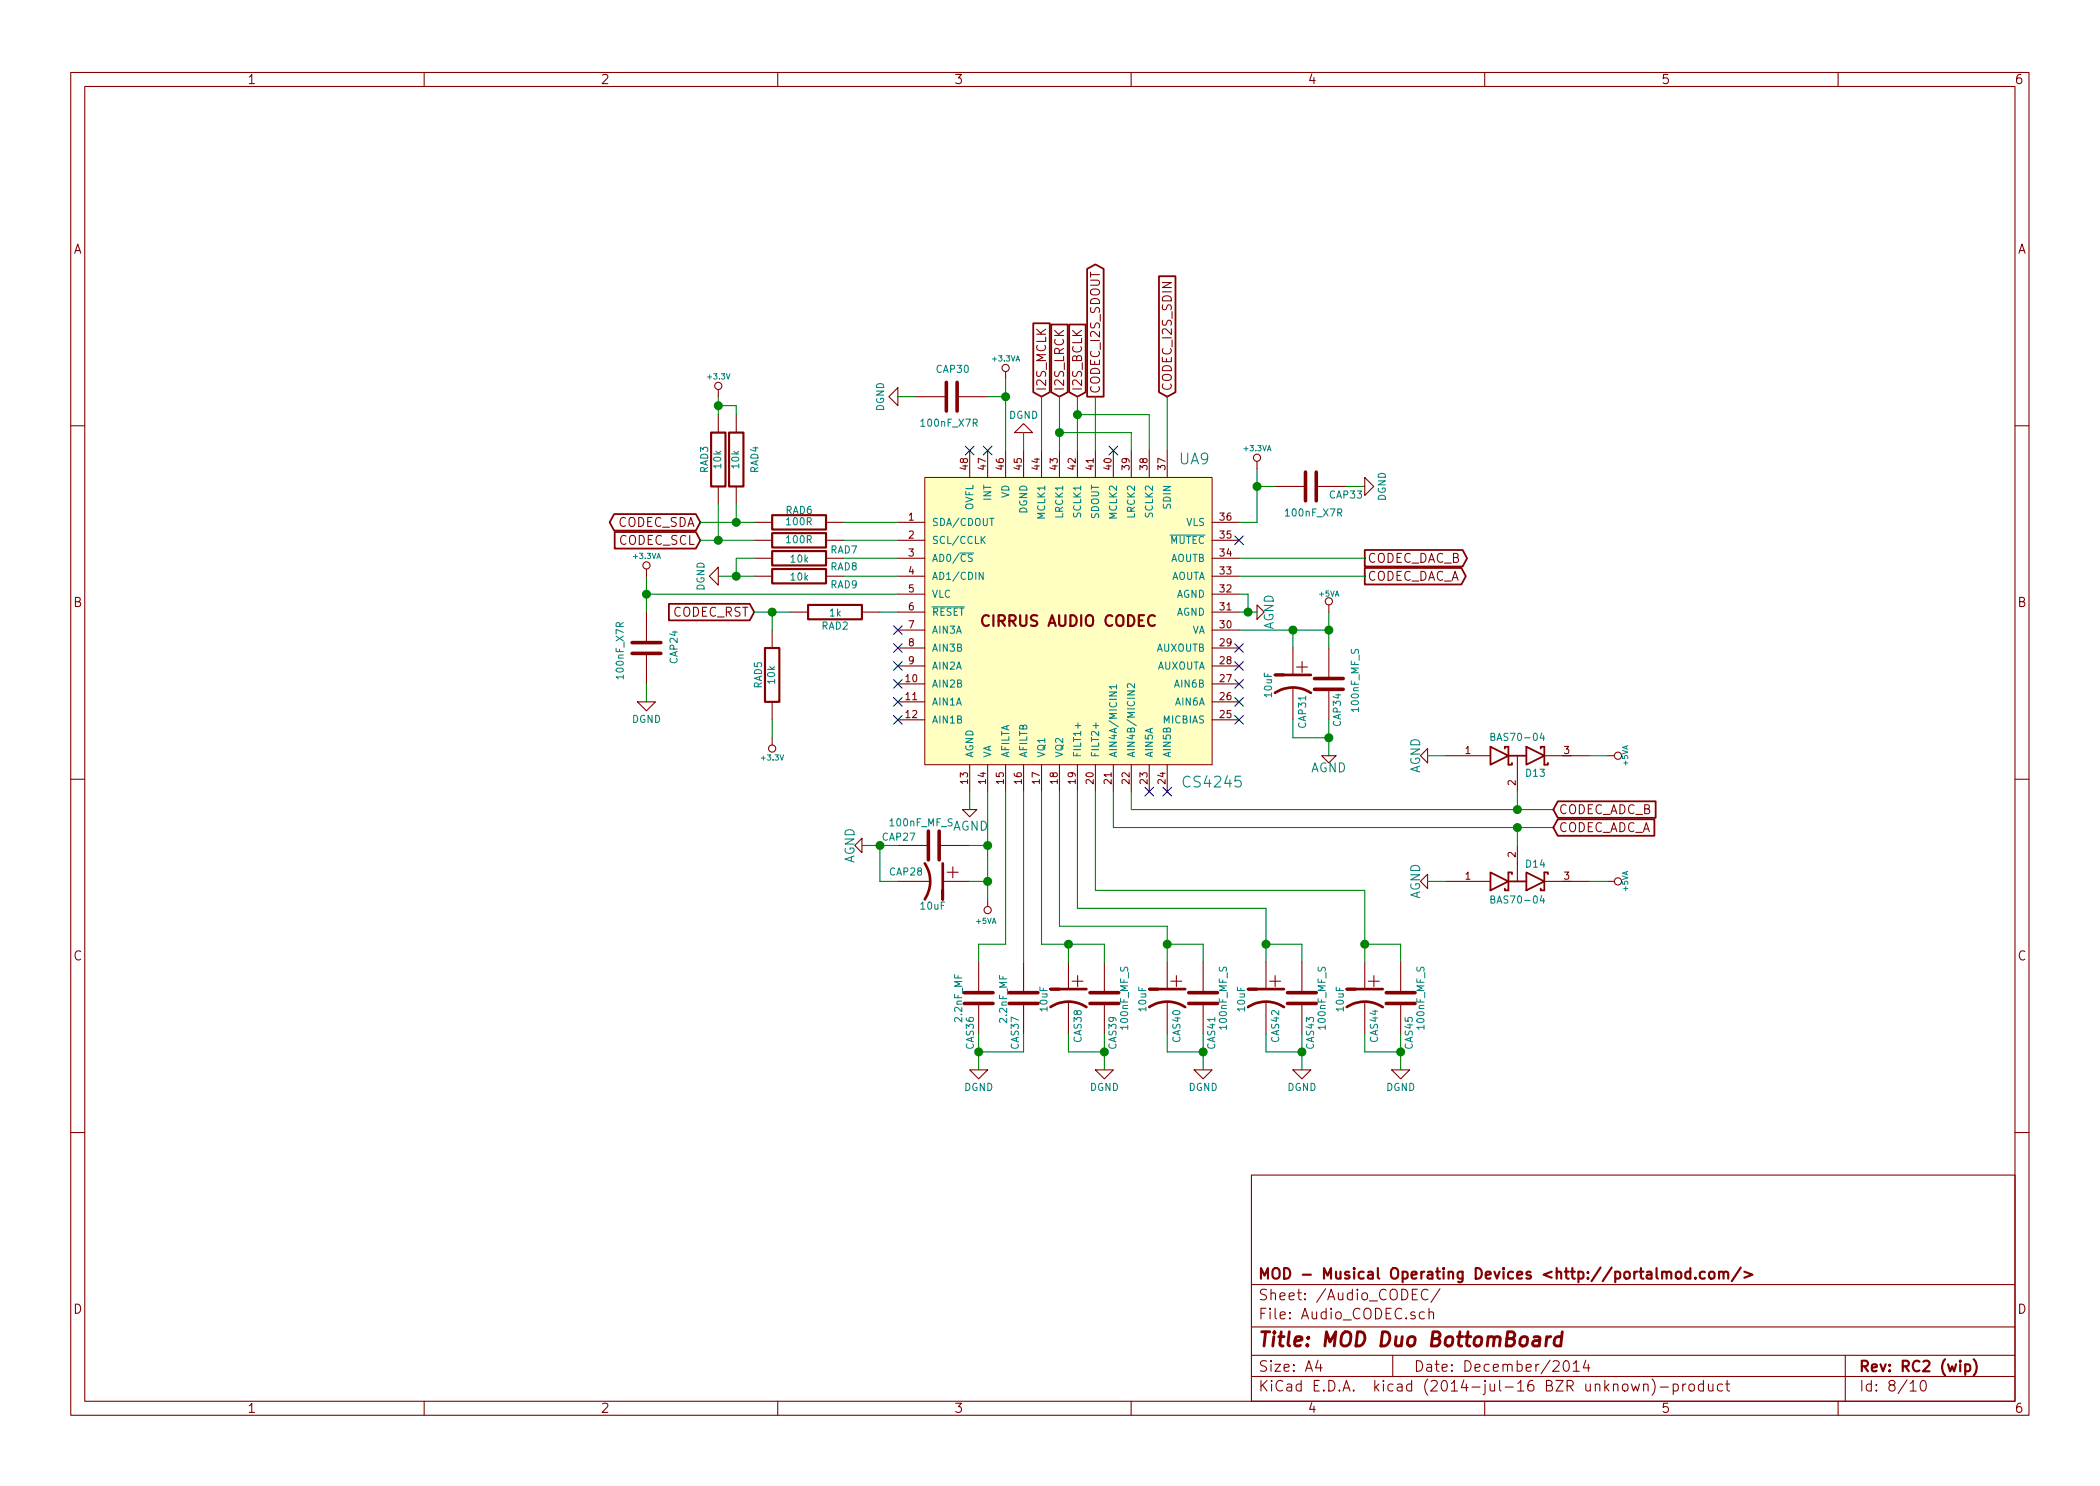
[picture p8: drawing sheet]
EESchema Schematic File Version 2
LIBS:power
LIBS:device
LIBS:transistors
LIBS:conn
LIBS:linear
LIBS:regul
LIBS:cmos4000
LIBS:adc-dac
LIBS:memory
LIBS:xilinx
LIBS:special
LIBS:microcontrollers
LIBS:dsp
LIBS:microchip
LIBS:analog_switches
LIBS:motorola
LIBS:texas
LIBS:intel
LIBS:audio
LIBS:interface
LIBS:digital-audio
LIBS:philips
LIBS:display
LIBS:cypress
LIBS:siliconi
LIBS:opto
LIBS:atmel
LIBS:contrib
LIBS:valves
LIBS:Duo_Audio_HMI_RC1A
LIBS:icnovaa20
LIBS:Duo_BottomBoard_RC1A-cache
EELAYER 25 0
EELAYER END
$Descr A4 11693 8268
encoding utf-8
Sheet 8 10
Title "MOD Duo BottomBoard"
Date "December/2014"
Rev "RC2 (wip)"
Comp "MOD - Musical Operating Devices <http://portalmod.com/>"
Comment1 ""
Comment2 ""
Comment3 ""
Comment4 ""
$EndDescr
$Comp
L CS4245 UA9
U 1 1
P 5950 3450
F 0 "UA9" H 6650 4350 60  0000 C CNN
F 1 "CS4245" H 6750 2550 60  0000 C CNN
F 2 "MOD_Footprints_Lib:LQFP48" H 5950 3450 60  0001 C CNN
F 3 "~" H 5950 3450 60  0000 C CNN
	1    5950 3450
	1    0    0    -1  
$EndComp
$Comp
L C CAP24
U 1 1
P 3600 3600
F 0 "CAP24" V 3450 3500 40  0000 L CNN
F 1 "100nF_X7R" V 3750 3450 40  0000 L CNN
F 2 "MOD_Footprints_Lib:SM0603" H 3638 3450 30  0001 C CNN
F 3 "~" H 3600 3600 60  0000 C CNN
	1    3600 3600
	-1   0    0    1   
$EndComp
Text GLabel 3900 2900 0    50   BiDi ~ 0
CODEC_SDA
Text GLabel 3900 3000 0    50   Input ~ 0
CODEC_SCL
$Comp
L R RAD6
U 1 1
P 4450 2900
F 0 "RAD6" V 4520 2900 40  0000 C CNN
F 1 "100R" V 4457 2901 40  0000 C CNN
F 2 "MOD_Footprints_Lib:SM0603" V 4380 2900 30  0001 C CNN
F 3 "~" H 4450 2900 30  0000 C CNN
	1    4450 2900
	0    -1   -1   0   
$EndComp
$Comp
L R RAD7
U 1 1
P 4450 3000
F 0 "RAD7" V 4400 2750 40  0000 C CNN
F 1 "100R" V 4457 3001 40  0000 C CNN
F 2 "MOD_Footprints_Lib:SM0603" V 4380 3000 30  0001 C CNN
F 3 "~" H 4450 3000 30  0000 C CNN
	1    4450 3000
	0    -1   -1   0   
$EndComp
$Comp
L R RAD4
U 1 1
P 4100 2550
F 0 "RAD4" V 4000 2550 40  0000 C CNN
F 1 "10k" V 4107 2551 40  0000 C CNN
F 2 "MOD_Footprints_Lib:SM0603" V 4030 2550 30  0001 C CNN
F 3 "~" H 4100 2550 30  0000 C CNN
	1    4100 2550
	-1   0    0    1   
$EndComp
$Comp
L R RAD3
U 1 1
P 4000 2550
F 0 "RAD3" V 4080 2550 40  0000 C CNN
F 1 "10k" V 4007 2551 40  0000 C CNN
F 2 "MOD_Footprints_Lib:SM0603" V 3930 2550 30  0001 C CNN
F 3 "~" H 4000 2550 30  0000 C CNN
	1    4000 2550
	-1   0    0    1   
$EndComp
$Comp
L R RAD5
U 1 1
P 4300 3750
F 0 "RAD5" V 4380 3750 40  0000 C CNN
F 1 "10k" V 4307 3751 40  0000 C CNN
F 2 "MOD_Footprints_Lib:SM0603" V 4230 3750 30  0001 C CNN
F 3 "~" H 4300 3750 30  0000 C CNN
	1    4300 3750
	-1   0    0    1   
$EndComp
Wire Wire Line
	4700 2900 5000 2900
Wire Wire Line
	5000 3000 4700 3000
Wire Wire Line
	3900 2900 4200 2900
Wire Wire Line
	3900 3000 4200 3000
Wire Wire Line
	4100 2800 4100 2900
Connection ~ 4100 2900
Wire Wire Line
	4000 2800 4000 3000
Connection ~ 4000 3000
Wire Wire Line
	4000 2200 4000 2300
Wire Wire Line
	4000 2250 4100 2250
Wire Wire Line
	4100 2250 4100 2300
Connection ~ 4000 2250
Wire Wire Line
	4300 4000 4300 4100
Wire Wire Line
	3600 3200 3600 3400
$Comp
L C CAP30
U 1 1
P 5300 2200
F 0 "CAP30" V 5150 2100 40  0000 L CNN
F 1 "100nF_X7R" V 5450 2050 40  0000 L CNN
F 2 "MOD_Footprints_Lib:SM0603" H 5338 2050 30  0001 C CNN
F 3 "~" H 5300 2200 60  0000 C CNN
	1    5300 2200
	0    -1   1    0   
$EndComp
Wire Wire Line
	5000 2200 5100 2200
Wire Wire Line
	5600 2100 5600 2500
Wire Wire Line
	5500 2200 5600 2200
Connection ~ 5600 2200
$Comp
L DGND #PWR0172
U 1 1
P 5000 2200
F 0 "#PWR0172" H 5000 2200 40  0001 C CNN
F 1 "DGND" H 5000 2100 40  0000 C CNN
F 2 "~" H 5000 2200 60  0000 C CNN
F 3 "~" H 5000 2200 60  0000 C CNN
	1    5000 2200
	0    1    1    0   
$EndComp
$Comp
L DGND #PWR0173
U 1 1
P 5700 2400
F 0 "#PWR0173" H 5700 2400 40  0001 C CNN
F 1 "DGND" H 5700 2300 40  0000 C CNN
F 2 "~" H 5700 2400 60  0000 C CNN
F 3 "~" H 5700 2400 60  0000 C CNN
	1    5700 2400
	-1   0    0    1   
$EndComp
Wire Wire Line
	5700 2400 5700 2500
Text GLabel 5800 2200 1    50   Input ~ 0
I2S_MCLK
Text GLabel 5900 2200 1    50   Input ~ 0
I2S_LRCK
Text GLabel 6000 2200 1    50   Input ~ 0
I2S_BCLK
Text GLabel 6100 2200 1    50   Output ~ 0
CODEC_I2S_SDOUT
Text GLabel 6500 2200 1    50   Input ~ 0
CODEC_I2S_SDIN
Wire Wire Line
	6300 2500 6300 2400
Wire Wire Line
	6300 2400 5900 2400
Wire Wire Line
	5900 2200 5900 2500
Wire Wire Line
	6400 2500 6400 2300
Wire Wire Line
	6400 2300 6000 2300
Wire Wire Line
	6000 2200 6000 2500
Wire Wire Line
	6500 2500 6500 2200
Wire Wire Line
	6100 2200 6100 2500
Connection ~ 6000 2300
Connection ~ 5900 2400
$Comp
L DGND #PWR0174
U 1 1
P 3600 3900
F 0 "#PWR0174" H 3600 3900 40  0001 C CNN
F 1 "DGND" H 3600 3800 40  0000 C CNN
F 2 "~" H 3600 3900 60  0000 C CNN
F 3 "~" H 3600 3900 60  0000 C CNN
	1    3600 3900
	1    0    0    -1  
$EndComp
$Comp
L AGND #PWR0175
U 1 1
P 5400 4500
F 0 "#PWR0175" H 5400 4500 40  0001 C CNN
F 1 "AGND" H 5405 4405 50  0000 C CNN
F 2 "~" H 5400 4500 60  0000 C CNN
F 3 "~" H 5400 4500 60  0000 C CNN
	1    5400 4500
	1    0    0    -1  
$EndComp
Wire Wire Line
	5400 4400 5400 4500
$Comp
L AGND #PWR0176
U 1 1
P 7000 3400
F 0 "#PWR0176" H 7000 3400 40  0001 C CNN
F 1 "AGND" H 7000 3330 50  0000 C CNN
F 2 "~" H 7000 3400 60  0000 C CNN
F 3 "~" H 7000 3400 60  0000 C CNN
	1    7000 3400
	0    -1   -1   0   
$EndComp
Wire Wire Line
	6900 3400 7000 3400
Wire Wire Line
	6900 3300 6950 3300
Wire Wire Line
	6950 3300 6950 3400
Connection ~ 6950 3400
$Comp
L C CAP33
U 1 1
P 7300 2700
F 0 "CAP33" V 7350 2800 40  0000 L CNN
F 1 "100nF_X7R" V 7450 2550 40  0000 L CNN
F 2 "MOD_Footprints_Lib:SM0603" H 7338 2550 30  0001 C CNN
F 3 "~" H 7300 2700 60  0000 C CNN
	1    7300 2700
	0    1    1    0   
$EndComp
Wire Wire Line
	7500 2700 7600 2700
Wire Wire Line
	7000 2700 7100 2700
Connection ~ 7000 2700
$Comp
L DGND #PWR0177
U 1 1
P 7600 2700
F 0 "#PWR0177" H 7600 2700 40  0001 C CNN
F 1 "DGND" H 7600 2600 40  0000 C CNN
F 2 "~" H 7600 2700 60  0000 C CNN
F 3 "~" H 7600 2700 60  0000 C CNN
	1    7600 2700
	0    -1   1    0   
$EndComp
Wire Wire Line
	7000 2900 6900 2900
Wire Wire Line
	7000 2600 7000 2900
$Comp
L CP1 CAP28
U 1 1
P 5200 4900
F 0 "CAP28" V 5150 4650 40  0000 L CNN
F 1 "10uF" V 5340 4820 40  0000 L CNN
F 2 "MOD_Footprints_Lib:Capacitor5x11RM2" H 5200 4900 60  0001 C CNN
F 3 "~" H 5200 4900 60  0000 C CNN
	1    5200 4900
	0    1    1    0   
$EndComp
$Comp
L C CAP27
U 1 1
P 5200 4700
F 0 "CAP27" V 5250 4800 40  0000 L CNN
F 1 "100nF_MF_S" V 5330 4590 40  0000 L CNN
F 2 "MOD_Footprints_Lib:CapacitorMetalFilm_7.2x2.5MM_P5MM" H 5238 4550 30  0001 C CNN
F 3 "~" H 5200 4700 60  0000 C CNN
	1    5200 4700
	0    -1   -1   0   
$EndComp
Wire Wire Line
	4800 4700 5000 4700
Wire Wire Line
	4900 4700 4900 4900
Wire Wire Line
	4900 4900 5000 4900
Connection ~ 4900 4700
Wire Wire Line
	5500 4900 5400 4900
Wire Wire Line
	5400 4700 5500 4700
Connection ~ 5500 4700
Connection ~ 5500 4900
$Comp
L +5VA #PWR0178
U 1 1
P 5500 5000
F 0 "#PWR0178" H 5500 5130 20  0001 C CNN
F 1 "+5VA" H 5510 5120 30  0000 C CNN
F 2 "~" H 5500 5000 60  0000 C CNN
F 3 "~" H 5500 5000 60  0000 C CNN
	1    5500 5000
	-1   0    0    1   
$EndComp
Wire Wire Line
	5500 4400 5500 5000
NoConn ~ 6900 3600
NoConn ~ 6900 3700
NoConn ~ 6900 4000
$Comp
L CP1 CAS38
U 1 1
P 5950 5550
F 0 "CAS38" V 5900 5300 40  0000 L CNN
F 1 "10uF" V 6090 5470 40  0000 L CNN
F 2 "MOD_Footprints_Lib:Capacitor5x11RM2" H 5950 5550 60  0001 C CNN
F 3 "~" H 5950 5550 60  0000 C CNN
	1    5950 5550
	-1   0    0    -1  
$EndComp
$Comp
L C CAS39
U 1 1
P 6150 5550
F 0 "CAS39" V 6200 5650 40  0000 L CNN
F 1 "100nF_MF_S" V 6265 5370 40  0000 L CNN
F 2 "MOD_Footprints_Lib:CapacitorMetalFilm_7.2x2.5MM_P5MM" H 6188 5400 30  0001 C CNN
F 3 "~" H 6150 5550 60  0000 C CNN
	1    6150 5550
	1    0    0    1   
$EndComp
Wire Wire Line
	6150 5850 5950 5850
Wire Wire Line
	5950 5850 5950 5750
Connection ~ 6150 5850
$Comp
L DGND #PWR0179
U 1 1
P 6150 5950
F 0 "#PWR0179" H 6150 5950 40  0001 C CNN
F 1 "DGND" H 6150 5850 40  0000 C CNN
F 2 "~" H 6150 5950 60  0000 C CNN
F 3 "~" H 6150 5950 60  0000 C CNN
	1    6150 5950
	1    0    0    -1  
$EndComp
$Comp
L AGND #PWR0180
U 1 1
P 4800 4700
F 0 "#PWR0180" H 4800 4700 40  0001 C CNN
F 1 "AGND" H 4800 4630 50  0000 C CNN
F 2 "~" H 4800 4700 60  0000 C CNN
F 3 "~" H 4800 4700 60  0000 C CNN
	1    4800 4700
	0    1    1    0   
$EndComp
Wire Wire Line
	6150 5750 6150 5950
$Comp
L C CAS36
U 1 1
P 5450 5550
F 0 "CAS36" V 5500 5650 40  0000 L CNN
F 1 "2.2nF_MF" V 5565 5415 40  0000 L CNN
F 2 "MOD_Footprints_Lib:CapacitorMetalFilm_7.2x2.5MM_P5MM" H 5488 5400 30  0001 C CNN
F 3 "~" H 5450 5550 60  0000 C CNN
	1    5450 5550
	-1   0    0    1   
$EndComp
$Comp
L C CAS37
U 1 1
P 5700 5550
F 0 "CAS37" V 5750 5650 40  0000 L CNN
F 1 "2.2nF_MF" V 5815 5420 40  0000 L CNN
F 2 "MOD_Footprints_Lib:CapacitorMetalFilm_7.2x2.5MM_P5MM" H 5738 5400 30  0001 C CNN
F 3 "~" H 5700 5550 60  0000 C CNN
	1    5700 5550
	-1   0    0    1   
$EndComp
$Comp
L DGND #PWR0181
U 1 1
P 5450 5950
F 0 "#PWR0181" H 5450 5950 40  0001 C CNN
F 1 "DGND" H 5450 5850 40  0000 C CNN
F 2 "~" H 5450 5950 60  0000 C CNN
F 3 "~" H 5450 5950 60  0000 C CNN
	1    5450 5950
	-1   0    0    -1  
$EndComp
Wire Wire Line
	5450 5750 5450 5950
Wire Wire Line
	5700 5750 5700 5850
Wire Wire Line
	5700 5850 5450 5850
Connection ~ 5450 5850
$Comp
L CP1 CAS40
U 1 1
P 6500 5550
F 0 "CAS40" V 6450 5300 40  0000 L CNN
F 1 "10uF" V 6640 5470 40  0000 L CNN
F 2 "MOD_Footprints_Lib:Capacitor5x11RM2" H 6500 5550 60  0001 C CNN
F 3 "~" H 6500 5550 60  0000 C CNN
	1    6500 5550
	-1   0    0    -1  
$EndComp
$Comp
L C CAS41
U 1 1
P 6700 5550
F 0 "CAS41" V 6750 5650 40  0000 L CNN
F 1 "100nF_MF_S" V 6815 5370 40  0000 L CNN
F 2 "MOD_Footprints_Lib:CapacitorMetalFilm_7.2x2.5MM_P5MM" H 6738 5400 30  0001 C CNN
F 3 "~" H 6700 5550 60  0000 C CNN
	1    6700 5550
	1    0    0    1   
$EndComp
Wire Wire Line
	6700 5850 6500 5850
Wire Wire Line
	6500 5850 6500 5750
Connection ~ 6700 5850
$Comp
L DGND #PWR0182
U 1 1
P 6700 5950
F 0 "#PWR0182" H 6700 5950 40  0001 C CNN
F 1 "DGND" H 6700 5850 40  0000 C CNN
F 2 "~" H 6700 5950 60  0000 C CNN
F 3 "~" H 6700 5950 60  0000 C CNN
	1    6700 5950
	1    0    0    -1  
$EndComp
Wire Wire Line
	6700 5750 6700 5950
$Comp
L CP1 CAS42
U 1 1
P 7050 5550
F 0 "CAS42" V 7000 5300 40  0000 L CNN
F 1 "10uF" V 7190 5470 40  0000 L CNN
F 2 "MOD_Footprints_Lib:Capacitor5x11RM2" H 7050 5550 60  0001 C CNN
F 3 "~" H 7050 5550 60  0000 C CNN
	1    7050 5550
	-1   0    0    -1  
$EndComp
$Comp
L C CAS43
U 1 1
P 7250 5550
F 0 "CAS43" V 7300 5650 40  0000 L CNN
F 1 "100nF_MF_S" V 7365 5370 40  0000 L CNN
F 2 "MOD_Footprints_Lib:CapacitorMetalFilm_7.2x2.5MM_P5MM" H 7288 5400 30  0001 C CNN
F 3 "~" H 7250 5550 60  0000 C CNN
	1    7250 5550
	1    0    0    1   
$EndComp
Wire Wire Line
	7250 5850 7050 5850
Wire Wire Line
	7050 5850 7050 5750
Connection ~ 7250 5850
$Comp
L DGND #PWR0183
U 1 1
P 7250 5950
F 0 "#PWR0183" H 7250 5950 40  0001 C CNN
F 1 "DGND" H 7250 5850 40  0000 C CNN
F 2 "~" H 7250 5950 60  0000 C CNN
F 3 "~" H 7250 5950 60  0000 C CNN
	1    7250 5950
	1    0    0    -1  
$EndComp
Wire Wire Line
	7250 5750 7250 5950
$Comp
L CP1 CAS44
U 1 1
P 7600 5550
F 0 "CAS44" V 7550 5300 40  0000 L CNN
F 1 "10uF" V 7740 5470 40  0000 L CNN
F 2 "MOD_Footprints_Lib:Capacitor5x11RM2" H 7600 5550 60  0001 C CNN
F 3 "~" H 7600 5550 60  0000 C CNN
	1    7600 5550
	-1   0    0    -1  
$EndComp
$Comp
L C CAS45
U 1 1
P 7800 5550
F 0 "CAS45" V 7850 5650 40  0000 L CNN
F 1 "100nF_MF_S" V 7915 5370 40  0000 L CNN
F 2 "MOD_Footprints_Lib:CapacitorMetalFilm_7.2x2.5MM_P5MM" H 7838 5400 30  0001 C CNN
F 3 "~" H 7800 5550 60  0000 C CNN
	1    7800 5550
	1    0    0    1   
$EndComp
Wire Wire Line
	7800 5850 7600 5850
Wire Wire Line
	7600 5850 7600 5750
Connection ~ 7800 5850
$Comp
L DGND #PWR0184
U 1 1
P 7800 5950
F 0 "#PWR0184" H 7800 5950 40  0001 C CNN
F 1 "DGND" H 7800 5850 40  0000 C CNN
F 2 "~" H 7800 5950 60  0000 C CNN
F 3 "~" H 7800 5950 60  0000 C CNN
	1    7800 5950
	1    0    0    -1  
$EndComp
Wire Wire Line
	7800 5750 7800 5950
Wire Wire Line
	5950 5350 5950 5250
Wire Wire Line
	5800 5250 6150 5250
Wire Wire Line
	6150 5250 6150 5350
Wire Wire Line
	6500 5150 6500 5350
Wire Wire Line
	6500 5250 6700 5250
Wire Wire Line
	6700 5250 6700 5350
Wire Wire Line
	7050 5050 7050 5350
Wire Wire Line
	7050 5250 7250 5250
Wire Wire Line
	7250 5250 7250 5350
Wire Wire Line
	7600 4950 7600 5350
Wire Wire Line
	7600 5250 7800 5250
Wire Wire Line
	7800 5250 7800 5350
Wire Wire Line
	5700 4400 5700 5350
Wire Wire Line
	5450 5350 5450 5250
Wire Wire Line
	5450 5250 5600 5250
Wire Wire Line
	5600 5250 5600 4400
Wire Wire Line
	5800 4400 5800 5250
Connection ~ 5950 5250
Wire Wire Line
	5900 4400 5900 5150
Wire Wire Line
	5900 5150 6500 5150
Connection ~ 6500 5250
Wire Wire Line
	6000 4400 6000 5050
Wire Wire Line
	6000 5050 7050 5050
Connection ~ 7050 5250
Wire Wire Line
	6100 4400 6100 4950
Wire Wire Line
	6100 4950 7600 4950
Connection ~ 7600 5250
$Comp
L CP1 CAP31
U 1 1
P 7200 3800
F 0 "CAP31" V 7150 3550 40  0000 L CNN
F 1 "10uF" V 7340 3720 40  0000 L CNN
F 2 "MOD_Footprints_Lib:Capacitor5x11RM2" H 7200 3800 60  0001 C CNN
F 3 "~" H 7200 3800 60  0000 C CNN
	1    7200 3800
	-1   0    0    -1  
$EndComp
$Comp
L C CAP34
U 1 1
P 7400 3800
F 0 "CAP34" V 7450 3850 40  0000 L CNN
F 1 "100nF_MF_S" V 7550 3600 40  0000 L CNN
F 2 "MOD_Footprints_Lib:CapacitorMetalFilm_7.2x2.5MM_P5MM" H 7438 3650 30  0001 C CNN
F 3 "~" H 7400 3800 60  0000 C CNN
	1    7400 3800
	1    0    0    1   
$EndComp
Wire Wire Line
	7400 4000 7400 4200
Wire Wire Line
	7400 4100 7200 4100
Wire Wire Line
	7200 4100 7200 4000
Connection ~ 7400 4100
Wire Wire Line
	7400 3400 7400 3600
Connection ~ 7400 3500
Connection ~ 7200 3500
$Comp
L +5VA #PWR0185
U 1 1
P 7400 3400
F 0 "#PWR0185" H 7400 3530 20  0001 C CNN
F 1 "+5VA" H 7400 3500 30  0000 C CNN
F 2 "~" H 7400 3400 60  0000 C CNN
F 3 "~" H 7400 3400 60  0000 C CNN
	1    7400 3400
	-1   0    0    -1  
$EndComp
$Comp
L AGND #PWR0186
U 1 1
P 7400 4200
F 0 "#PWR0186" H 7400 4200 40  0001 C CNN
F 1 "AGND" H 7400 4130 50  0000 C CNN
F 2 "~" H 7400 4200 60  0000 C CNN
F 3 "~" H 7400 4200 60  0000 C CNN
	1    7400 4200
	-1   0    0    -1  
$EndComp
Wire Wire Line
	6900 3500 7400 3500
Wire Wire Line
	7200 3500 7200 3600
Wire Wire Line
	6300 4400 6300 4500
Wire Wire Line
	6300 4500 8650 4500
Wire Wire Line
	6200 4400 6200 4600
Wire Wire Line
	6200 4600 8650 4600
Text GLabel 8650 4500 2    50   Input ~ 0
CODEC_ADC_B
Text GLabel 8650 4600 2    50   Input ~ 0
CODEC_ADC_A
Text GLabel 7600 3100 2    50   Output ~ 0
CODEC_DAC_B
Text GLabel 7600 3200 2    50   Output ~ 0
CODEC_DAC_A
Wire Wire Line
	6900 3100 7600 3100
Wire Wire Line
	6900 3200 7600 3200
$Comp
L DOUBLE_SCHOTTKY D13
U 1 1
P 8450 4200
F 0 "D13" H 8550 4100 40  0000 C CNN
F 1 "BAS70-04" H 8450 4300 40  0000 C CNN
F 2 "MOD_Footprints_Lib:SOT323" H 8450 4200 60  0001 C CNN
F 3 "~" H 8450 4200 60  0000 C CNN
	1    8450 4200
	1    0    0    -1  
$EndComp
$Comp
L DOUBLE_SCHOTTKY D14
U 1 1
P 8450 4900
F 0 "D14" H 8550 4800 40  0000 C CNN
F 1 "BAS70-04" H 8450 5000 40  0000 C CNN
F 2 "MOD_Footprints_Lib:SOT323" H 8450 4900 60  0001 C CNN
F 3 "~" H 8450 4900 60  0000 C CNN
	1    8450 4900
	1    0    0    1   
$EndComp
Wire Wire Line
	8450 4400 8450 4500
Connection ~ 8450 4500
Wire Wire Line
	8450 4700 8450 4600
Connection ~ 8450 4600
$Comp
L AGND #PWR0187
U 1 1
P 7950 4200
F 0 "#PWR0187" H 7950 4200 40  0001 C CNN
F 1 "AGND" H 7950 4130 50  0000 C CNN
F 2 "~" H 7950 4200 60  0000 C CNN
F 3 "~" H 7950 4200 60  0000 C CNN
	1    7950 4200
	0    1    -1   0   
$EndComp
Wire Wire Line
	7950 4200 8050 4200
$Comp
L AGND #PWR0188
U 1 1
P 7950 4900
F 0 "#PWR0188" H 7950 4900 40  0001 C CNN
F 1 "AGND" H 7950 4830 50  0000 C CNN
F 2 "~" H 7950 4900 60  0000 C CNN
F 3 "~" H 7950 4900 60  0000 C CNN
	1    7950 4900
	0    1    -1   0   
$EndComp
Wire Wire Line
	7950 4900 8050 4900
$Comp
L +5VA #PWR0189
U 1 1
P 8950 4900
F 0 "#PWR0189" H 8950 5030 20  0001 C CNN
F 1 "+5VA" H 8950 5000 30  0000 C CNN
F 2 "~" H 8950 4900 60  0000 C CNN
F 3 "~" H 8950 4900 60  0000 C CNN
	1    8950 4900
	0    1    1    0   
$EndComp
Wire Wire Line
	8850 4900 8950 4900
$Comp
L +5VA #PWR0190
U 1 1
P 8950 4200
F 0 "#PWR0190" H 8950 4330 20  0001 C CNN
F 1 "+5VA" H 8950 4300 30  0000 C CNN
F 2 "~" H 8950 4200 60  0000 C CNN
F 3 "~" H 8950 4200 60  0000 C CNN
	1    8950 4200
	0    1    1    0   
$EndComp
Wire Wire Line
	8850 4200 8950 4200
$Comp
L R RAD8
U 1 1
P 4450 3100
F 0 "RAD8" V 4500 3350 40  0000 C CNN
F 1 "10k" V 4457 3101 40  0000 C CNN
F 2 "MOD_Footprints_Lib:SM0603" V 4380 3100 30  0001 C CNN
F 3 "~" H 4450 3100 30  0000 C CNN
	1    4450 3100
	0    1    1    0   
$EndComp
$Comp
L R RAD9
U 1 1
P 4450 3200
F 0 "RAD9" V 4500 3450 40  0000 C CNN
F 1 "10k" V 4457 3201 40  0000 C CNN
F 2 "MOD_Footprints_Lib:SM0603" V 4380 3200 30  0001 C CNN
F 3 "~" H 4450 3200 30  0000 C CNN
	1    4450 3200
	0    1    1    0   
$EndComp
Wire Wire Line
	4700 3100 5000 3100
Wire Wire Line
	5000 3200 4700 3200
Wire Wire Line
	4000 3200 4200 3200
$Comp
L DGND #PWR0191
U 1 1
P 4000 3200
F 0 "#PWR0191" H 4000 3200 40  0001 C CNN
F 1 "DGND" H 4000 3100 40  0000 C CNN
F 2 "~" H 4000 3200 60  0000 C CNN
F 3 "~" H 4000 3200 60  0000 C CNN
	1    4000 3200
	0    1    1    0   
$EndComp
Wire Wire Line
	4200 3100 4100 3100
Wire Wire Line
	4100 3100 4100 3200
Connection ~ 4100 3200
NoConn ~ 6900 3800
NoConn ~ 6900 3900
NoConn ~ 6500 4400
NoConn ~ 6400 4400
NoConn ~ 5000 4000
NoConn ~ 5000 3900
NoConn ~ 5000 3800
NoConn ~ 5000 3700
NoConn ~ 5000 3600
NoConn ~ 5000 3500
Wire Wire Line
	3600 3900 3600 3800
Wire Wire Line
	5000 3300 3600 3300
Connection ~ 3600 3300
Wire Wire Line
	5800 2200 5800 2500
NoConn ~ 6200 2500
NoConn ~ 6900 3000
NoConn ~ 5400 2500
NoConn ~ 5500 2500
Wire Wire Line
	4300 3400 4300 3500
Text GLabel 4200 3400 0    50   Input ~ 0
CODEC_RST
Connection ~ 4300 3400
$Comp
L R RAD2
U 1 1
P 4650 3400
F 0 "RAD2" V 4730 3400 40  0000 C CNN
F 1 "1k" V 4657 3401 40  0000 C CNN
F 2 "MOD_Footprints_Lib:SM0603" V 4580 3400 30  0001 C CNN
F 3 "~" H 4650 3400 30  0000 C CNN
	1    4650 3400
	0    1    1    0   
$EndComp
Wire Wire Line
	4200 3400 4400 3400
Wire Wire Line
	4900 3400 5000 3400
$Comp
L +3.3VA #PWR0192
U 1 1
P 5600 2100
F 0 "#PWR0192" H 5600 2060 30  0001 C CNN
F 1 "+3.3VA" H 5600 2210 30  0000 C CNN
F 2 "" H 5600 2100 60  0000 C CNN
F 3 "" H 5600 2100 60  0000 C CNN
	1    5600 2100
	1    0    0    -1  
$EndComp
$Comp
L +3.3VA #PWR0193
U 1 1
P 7000 2600
F 0 "#PWR0193" H 7000 2560 30  0001 C CNN
F 1 "+3.3VA" H 7000 2710 30  0000 C CNN
F 2 "" H 7000 2600 60  0000 C CNN
F 3 "" H 7000 2600 60  0000 C CNN
	1    7000 2600
	1    0    0    -1  
$EndComp
$Comp
L +3.3V #PWR0194
U 1 1
P 4000 2200
F 0 "#PWR0194" H 4000 2160 30  0001 C CNN
F 1 "+3.3V" H 4000 2310 30  0000 C CNN
F 2 "" H 4000 2200 60  0000 C CNN
F 3 "" H 4000 2200 60  0000 C CNN
	1    4000 2200
	1    0    0    -1  
$EndComp
$Comp
L +3.3V #PWR0195
U 1 1
P 4300 4100
F 0 "#PWR0195" H 4300 4060 30  0001 C CNN
F 1 "+3.3V" H 4300 4210 30  0000 C CNN
F 2 "" H 4300 4100 60  0000 C CNN
F 3 "" H 4300 4100 60  0000 C CNN
	1    4300 4100
	-1   0    0    1   
$EndComp
$Comp
L +3.3VA #PWR0196
U 1 1
P 3600 3200
F 0 "#PWR0196" H 3600 3160 30  0001 C CNN
F 1 "+3.3VA" H 3600 3310 30  0000 C CNN
F 2 "" H 3600 3200 60  0000 C CNN
F 3 "" H 3600 3200 60  0000 C CNN
	1    3600 3200
	1    0    0    -1  
$EndComp
$EndSCHEMATC
